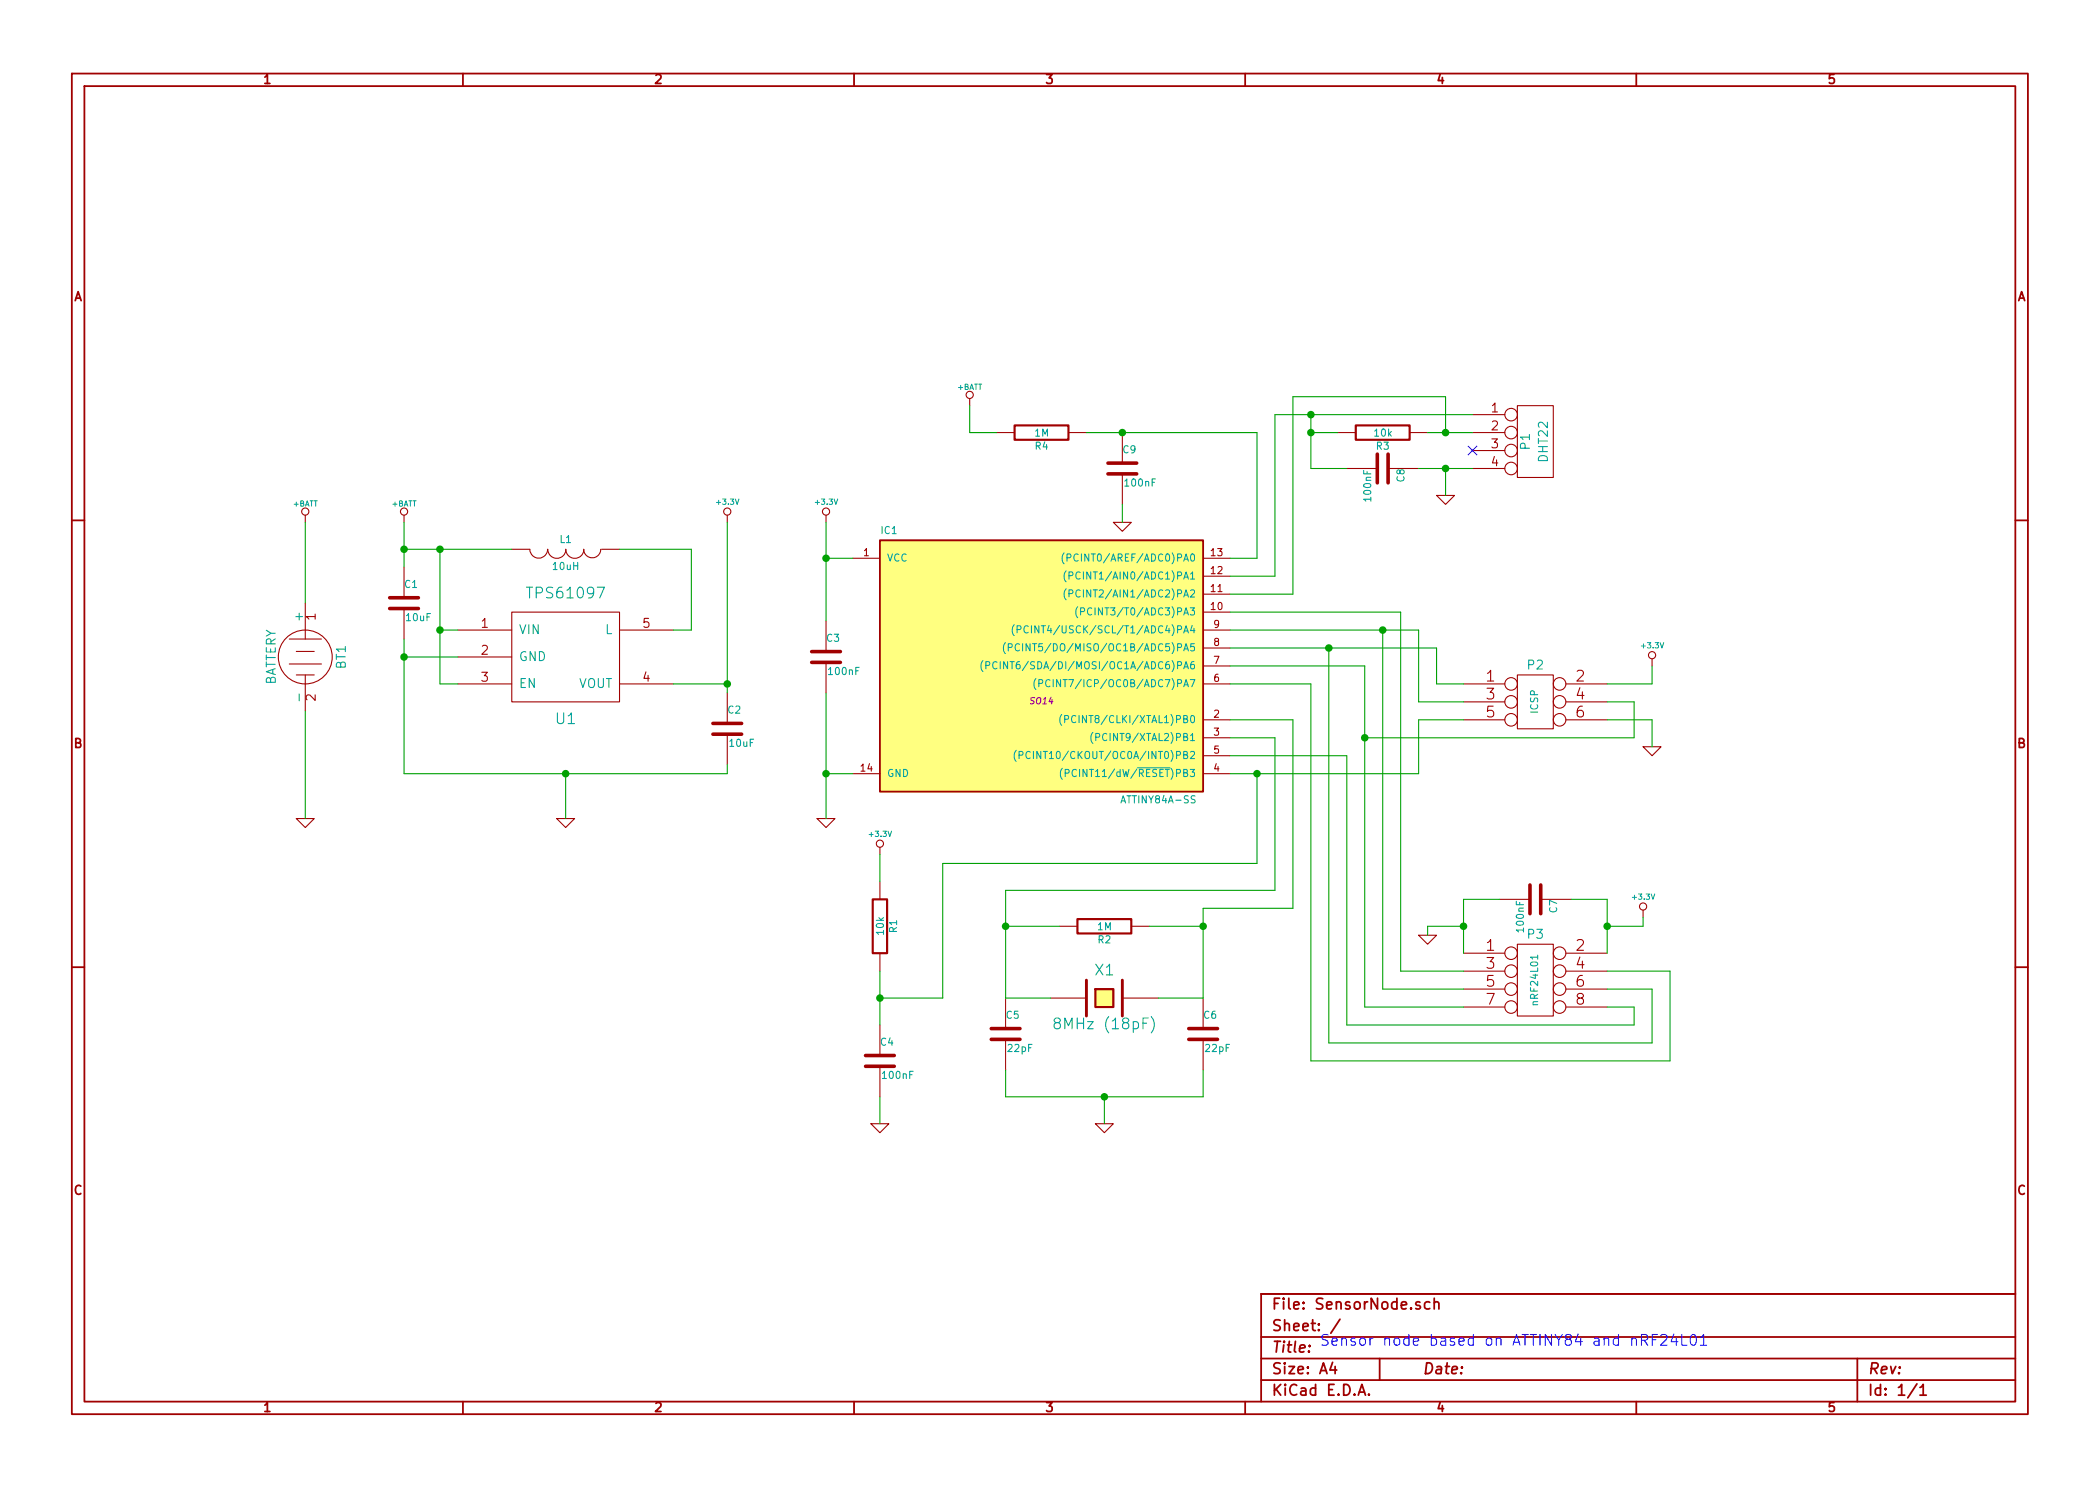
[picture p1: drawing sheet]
EESchema Schematic File Version 2
LIBS:power
LIBS:device
LIBS:transistors
LIBS:conn
LIBS:linear
LIBS:regul
LIBS:74xx
LIBS:cmos4000
LIBS:adc-dac
LIBS:memory
LIBS:xilinx
LIBS:special
LIBS:microcontrollers
LIBS:dsp
LIBS:microchip
LIBS:analog_switches
LIBS:motorola
LIBS:texas
LIBS:intel
LIBS:audio
LIBS:interface
LIBS:digital-audio
LIBS:philips
LIBS:display
LIBS:cypress
LIBS:siliconi
LIBS:opto
LIBS:atmel
LIBS:contrib
LIBS:valves
LIBS:tps61097
LIBS:SensorNode-cache
EELAYER 24 0
EELAYER END
$Descr A4 11693 8268
encoding utf-8
Sheet 1 1
Title ""
Date ""
Rev ""
Comp ""
Comment1 ""
Comment2 ""
Comment3 ""
Comment4 ""
$EndDescr
Text Notes 7350 7500 0    60   ~ 0
Sensor node based on ATTINY84 and nRF24L01
$Comp
L ATTINY84A-SS IC1
U 1 1
P 5800 3700
F 0 "IC1" H 4950 4450 40  0000 C CNN
F 1 "ATTINY84A-SS" H 6450 2950 40  0000 C CNN
F 2 "SO14" H 5800 3500 35  0000 C CIN
F 3 "" H 5800 3700 60  0000 C CNN
	1    5800 3700
	1    0    0    -1  
$EndComp
$Comp
L C C3
U 1 1
P 4600 3650
F 0 "C3" H 4600 3750 40  0000 L CNN
F 1 "100nF" H 4606 3565 40  0000 L CNN
F 2 "" H 4638 3500 30  0000 C CNN
F 3 "" H 4600 3650 60  0000 C CNN
	1    4600 3650
	1    0    0    -1  
$EndComp
$Comp
L C C5
U 1 1
P 5600 5750
F 0 "C5" H 5600 5850 40  0000 L CNN
F 1 "22pF" H 5606 5665 40  0000 L CNN
F 2 "" H 5638 5600 30  0000 C CNN
F 3 "" H 5600 5750 60  0000 C CNN
	1    5600 5750
	1    0    0    -1  
$EndComp
$Comp
L C C6
U 1 1
P 6700 5750
F 0 "C6" H 6700 5850 40  0000 L CNN
F 1 "22pF" H 6706 5665 40  0000 L CNN
F 2 "" H 6738 5600 30  0000 C CNN
F 3 "" H 6700 5750 60  0000 C CNN
	1    6700 5750
	1    0    0    -1  
$EndComp
$Comp
L R R2
U 1 1
P 6150 5150
F 0 "R2" V 6230 5150 40  0000 C CNN
F 1 "1M" V 6157 5151 40  0000 C CNN
F 2 "" V 6080 5150 30  0000 C CNN
F 3 "" H 6150 5150 30  0000 C CNN
	1    6150 5150
	0    1    1    0   
$EndComp
$Comp
L CRYSTAL X1
U 1 1
P 6150 5550
F 0 "X1" H 6150 5700 60  0000 C CNN
F 1 "8MHz (18pF)" H 6150 5400 60  0000 C CNN
F 2 "" H 6150 5550 60  0000 C CNN
F 3 "" H 6150 5550 60  0000 C CNN
	1    6150 5550
	1    0    0    -1  
$EndComp
$Comp
L GND #PWR11
U 1 1
P 6150 6250
F 0 "#PWR11" H 6150 6250 30  0001 C CNN
F 1 "GND" H 6150 6180 30  0001 C CNN
F 2 "" H 6150 6250 60  0000 C CNN
F 3 "" H 6150 6250 60  0000 C CNN
	1    6150 6250
	1    0    0    -1  
$EndComp
$Comp
L CONN_3X2 P2
U 1 1
P 8550 3950
F 0 "P2" H 8550 4200 50  0000 C CNN
F 1 "ICSP" V 8550 4000 40  0000 C CNN
F 2 "" H 8550 3950 60  0000 C CNN
F 3 "" H 8550 3950 60  0000 C CNN
	1    8550 3950
	1    0    0    -1  
$EndComp
$Comp
L CONN_4X2 P3
U 1 1
P 8550 5450
F 0 "P3" H 8550 5700 50  0000 C CNN
F 1 "nRF24L01" V 8550 5450 40  0000 C CNN
F 2 "" H 8550 5450 60  0000 C CNN
F 3 "" H 8550 5450 60  0000 C CNN
	1    8550 5450
	1    0    0    -1  
$EndComp
$Comp
L INDUCTOR L1
U 1 1
P 3150 3050
F 0 "L1" V 3100 3050 40  0000 C CNN
F 1 "10uH" V 3250 3050 40  0000 C CNN
F 2 "" H 3150 3050 60  0000 C CNN
F 3 "" H 3150 3050 60  0000 C CNN
	1    3150 3050
	0    1    1    0   
$EndComp
$Comp
L C C1
U 1 1
P 2250 3350
F 0 "C1" H 2250 3450 40  0000 L CNN
F 1 "10uF" H 2256 3265 40  0000 L CNN
F 2 "" H 2288 3200 30  0000 C CNN
F 3 "" H 2250 3350 60  0000 C CNN
	1    2250 3350
	1    0    0    -1  
$EndComp
$Comp
L C C2
U 1 1
P 4050 4050
F 0 "C2" H 4050 4150 40  0000 L CNN
F 1 "10uF" H 4056 3965 40  0000 L CNN
F 2 "" H 4088 3900 30  0000 C CNN
F 3 "" H 4050 4050 60  0000 C CNN
	1    4050 4050
	1    0    0    -1  
$EndComp
$Comp
L C C7
U 1 1
P 8550 5000
F 0 "C7" H 8550 5100 40  0000 L CNN
F 1 "100nF" H 8556 4915 40  0000 L CNN
F 2 "" H 8588 4850 30  0000 C CNN
F 3 "" H 8550 5000 60  0000 C CNN
	1    8550 5000
	0    1    1    0   
$EndComp
$Comp
L +3.3V #PWR6
U 1 1
P 4600 2900
F 0 "#PWR6" H 4600 2860 30  0001 C CNN
F 1 "+3.3V" H 4600 3010 30  0000 C CNN
F 2 "" H 4600 2900 60  0000 C CNN
F 3 "" H 4600 2900 60  0000 C CNN
	1    4600 2900
	1    0    0    -1  
$EndComp
$Comp
L GND #PWR7
U 1 1
P 4600 4550
F 0 "#PWR7" H 4600 4550 30  0001 C CNN
F 1 "GND" H 4600 4480 30  0001 C CNN
F 2 "" H 4600 4550 60  0000 C CNN
F 3 "" H 4600 4550 60  0000 C CNN
	1    4600 4550
	1    0    0    -1  
$EndComp
$Comp
L BATTERY BT1
U 1 1
P 1700 3650
F 0 "BT1" H 1700 3850 50  0000 C CNN
F 1 "BATTERY" H 1700 3460 50  0000 C CNN
F 2 "" H 1700 3650 60  0000 C CNN
F 3 "" H 1700 3650 60  0000 C CNN
	1    1700 3650
	0    1    1    0   
$EndComp
$Comp
L +BATT #PWR1
U 1 1
P 1700 2900
F 0 "#PWR1" H 1700 2850 20  0001 C CNN
F 1 "+BATT" H 1700 3000 30  0000 C CNN
F 2 "" H 1700 2900 60  0000 C CNN
F 3 "" H 1700 2900 60  0000 C CNN
	1    1700 2900
	1    0    0    -1  
$EndComp
$Comp
L GND #PWR2
U 1 1
P 1700 4550
F 0 "#PWR2" H 1700 4550 30  0001 C CNN
F 1 "GND" H 1700 4480 30  0001 C CNN
F 2 "" H 1700 4550 60  0000 C CNN
F 3 "" H 1700 4550 60  0000 C CNN
	1    1700 4550
	1    0    0    -1  
$EndComp
$Comp
L GND #PWR14
U 1 1
P 8050 2750
F 0 "#PWR14" H 8050 2750 30  0001 C CNN
F 1 "GND" H 8050 2680 30  0001 C CNN
F 2 "" H 8050 2750 60  0000 C CNN
F 3 "" H 8050 2750 60  0000 C CNN
	1    8050 2750
	1    0    0    -1  
$EndComp
$Comp
L +BATT #PWR10
U 1 1
P 5400 2250
F 0 "#PWR10" H 5400 2200 20  0001 C CNN
F 1 "+BATT" H 5400 2350 30  0000 C CNN
F 2 "" H 5400 2250 60  0000 C CNN
F 3 "" H 5400 2250 60  0000 C CNN
	1    5400 2250
	1    0    0    -1  
$EndComp
$Comp
L +3.3V #PWR15
U 1 1
P 9150 5100
F 0 "#PWR15" H 9150 5060 30  0001 C CNN
F 1 "+3.3V" H 9150 5210 30  0000 C CNN
F 2 "" H 9150 5100 60  0000 C CNN
F 3 "" H 9150 5100 60  0000 C CNN
	1    9150 5100
	1    0    0    -1  
$EndComp
$Comp
L GND #PWR13
U 1 1
P 7950 5200
F 0 "#PWR13" H 7950 5200 30  0001 C CNN
F 1 "GND" H 7950 5130 30  0001 C CNN
F 2 "" H 7950 5200 60  0000 C CNN
F 3 "" H 7950 5200 60  0000 C CNN
	1    7950 5200
	1    0    0    -1  
$EndComp
Wire Wire Line
	5600 5950 5600 6100
Wire Wire Line
	5600 6100 6700 6100
Wire Wire Line
	6700 6100 6700 5950
Wire Wire Line
	6150 6250 6150 6100
Connection ~ 6150 6100
Wire Wire Line
	5600 5550 5850 5550
Wire Wire Line
	6700 5550 6450 5550
Wire Wire Line
	6850 4100 7100 4100
Wire Wire Line
	7100 4100 7100 4950
Wire Wire Line
	7100 4950 5600 4950
Wire Wire Line
	5600 4950 5600 5550
Wire Wire Line
	6850 4000 7200 4000
Wire Wire Line
	7200 4000 7200 5050
Wire Wire Line
	7200 5050 6700 5050
Wire Wire Line
	6700 5050 6700 5550
Wire Wire Line
	6400 5150 6700 5150
Connection ~ 6700 5150
Wire Wire Line
	5900 5150 5600 5150
Connection ~ 5600 5150
Wire Wire Line
	4600 3850 4600 4550
Wire Wire Line
	4750 4300 4600 4300
Connection ~ 4600 4300
Wire Wire Line
	4750 3100 4600 3100
Wire Wire Line
	4600 2900 4600 3450
Connection ~ 4600 3100
Wire Wire Line
	1700 3350 1700 2900
Wire Wire Line
	1700 3950 1700 4550
Wire Wire Line
	7000 3100 6850 3100
Wire Wire Line
	7000 2400 7000 3100
Wire Wire Line
	8750 5000 8950 5000
Wire Wire Line
	8950 5000 8950 5300
Wire Wire Line
	8350 5000 8150 5000
Wire Wire Line
	8150 5000 8150 5300
$Comp
L C C4
U 1 1
P 4900 5900
F 0 "C4" H 4900 6000 40  0000 L CNN
F 1 "100nF" H 4906 5815 40  0000 L CNN
F 2 "" H 4938 5750 30  0000 C CNN
F 3 "" H 4900 5900 60  0000 C CNN
	1    4900 5900
	1    0    0    -1  
$EndComp
$Comp
L R R1
U 1 1
P 4900 5150
F 0 "R1" V 4980 5150 40  0000 C CNN
F 1 "10k" V 4907 5151 40  0000 C CNN
F 2 "" V 4830 5150 30  0000 C CNN
F 3 "" H 4900 5150 30  0000 C CNN
	1    4900 5150
	1    0    0    -1  
$EndComp
Wire Wire Line
	4900 5400 4900 5700
Wire Wire Line
	4900 5550 5250 5550
Connection ~ 4900 5550
$Comp
L +3.3V #PWR8
U 1 1
P 4900 4750
F 0 "#PWR8" H 4900 4710 30  0001 C CNN
F 1 "+3.3V" H 4900 4860 30  0000 C CNN
F 2 "" H 4900 4750 60  0000 C CNN
F 3 "" H 4900 4750 60  0000 C CNN
	1    4900 4750
	1    0    0    -1  
$EndComp
$Comp
L GND #PWR9
U 1 1
P 4900 6250
F 0 "#PWR9" H 4900 6250 30  0001 C CNN
F 1 "GND" H 4900 6180 30  0001 C CNN
F 2 "" H 4900 6250 60  0000 C CNN
F 3 "" H 4900 6250 60  0000 C CNN
	1    4900 6250
	1    0    0    -1  
$EndComp
Wire Wire Line
	4900 6250 4900 6100
Wire Wire Line
	4900 4900 4900 4750
$Comp
L +3.3V #PWR16
U 1 1
P 9200 3700
F 0 "#PWR16" H 9200 3660 30  0001 C CNN
F 1 "+3.3V" H 9200 3810 30  0000 C CNN
F 2 "" H 9200 3700 60  0000 C CNN
F 3 "" H 9200 3700 60  0000 C CNN
	1    9200 3700
	1    0    0    -1  
$EndComp
$Comp
L TPS61097 U1
U 1 1
P 3150 3650
F 0 "U1" H 3150 3300 60  0000 C CNN
F 1 "TPS61097" H 3150 4000 60  0000 C CNN
F 2 "" H 3150 3550 60  0000 C CNN
F 3 "" H 3150 3550 60  0000 C CNN
	1    3150 3650
	1    0    0    -1  
$EndComp
Wire Wire Line
	3750 3500 3850 3500
Wire Wire Line
	2550 3500 2450 3500
Wire Wire Line
	2250 3650 2550 3650
$Comp
L +BATT #PWR3
U 1 1
P 2250 2900
F 0 "#PWR3" H 2250 2850 20  0001 C CNN
F 1 "+BATT" H 2250 3000 30  0000 C CNN
F 2 "" H 2250 2900 60  0000 C CNN
F 3 "" H 2250 2900 60  0000 C CNN
	1    2250 2900
	1    0    0    -1  
$EndComp
Wire Wire Line
	2450 3800 2550 3800
Connection ~ 2450 3500
Wire Wire Line
	3750 3800 4050 3800
$Comp
L +3.3V #PWR5
U 1 1
P 4050 2900
F 0 "#PWR5" H 4050 2860 30  0001 C CNN
F 1 "+3.3V" H 4050 3010 30  0000 C CNN
F 2 "" H 4050 2900 60  0000 C CNN
F 3 "" H 4050 2900 60  0000 C CNN
	1    4050 2900
	1    0    0    -1  
$EndComp
$Comp
L GND #PWR4
U 1 1
P 3150 4550
F 0 "#PWR4" H 3150 4550 30  0001 C CNN
F 1 "GND" H 3150 4480 30  0001 C CNN
F 2 "" H 3150 4550 60  0000 C CNN
F 3 "" H 3150 4550 60  0000 C CNN
	1    3150 4550
	1    0    0    -1  
$EndComp
Wire Wire Line
	2250 4300 4050 4300
Wire Wire Line
	3150 4300 3150 4550
Connection ~ 3150 4300
Wire Wire Line
	4050 2900 4050 3850
Wire Wire Line
	4050 4300 4050 4250
Wire Wire Line
	2250 3550 2250 4300
Connection ~ 2250 3650
Wire Wire Line
	2450 3050 2450 3800
Wire Wire Line
	2250 3050 2850 3050
Wire Wire Line
	3450 3050 3850 3050
Wire Wire Line
	3850 3050 3850 3500
Connection ~ 4050 3800
Wire Wire Line
	2250 2900 2250 3150
Connection ~ 2250 3050
Connection ~ 2450 3050
Wire Wire Line
	6850 4300 7900 4300
Wire Wire Line
	7000 4300 7000 4800
Wire Wire Line
	7000 4800 5250 4800
Wire Wire Line
	5250 4800 5250 5550
Wire Wire Line
	6850 3200 7100 3200
Wire Wire Line
	7100 3200 7100 2300
Wire Wire Line
	6850 3500 7900 3500
Wire Wire Line
	6850 3600 8000 3600
Wire Wire Line
	6850 3700 7600 3700
Wire Wire Line
	6850 4200 7500 4200
Wire Wire Line
	7500 4200 7500 5700
Wire Wire Line
	9100 5700 9100 5600
Wire Wire Line
	9100 5600 8950 5600
Wire Wire Line
	9200 5800 9200 5500
Wire Wire Line
	9200 5500 8950 5500
Wire Wire Line
	6850 3800 7300 3800
Wire Wire Line
	7300 3800 7300 5900
Wire Wire Line
	9300 5900 9300 5400
Wire Wire Line
	9300 5400 8950 5400
Wire Wire Line
	7600 3700 7600 5600
Wire Wire Line
	7700 3500 7700 5500
Wire Wire Line
	6850 3400 7800 3400
Wire Wire Line
	7800 3400 7800 5400
Wire Wire Line
	9150 5100 9150 5150
Wire Wire Line
	9150 5150 8950 5150
Connection ~ 8950 5150
Wire Wire Line
	8150 5150 7950 5150
Wire Wire Line
	7950 5150 7950 5200
Connection ~ 8150 5150
Wire Wire Line
	7900 4300 7900 4000
Connection ~ 7000 4300
Wire Wire Line
	9100 3900 9100 4100
Connection ~ 7600 4100
Wire Wire Line
	9100 3900 8950 3900
Wire Wire Line
	8950 3800 9200 3800
Wire Wire Line
	9200 3800 9200 3700
$Comp
L GND #PWR17
U 1 1
P 9200 4150
F 0 "#PWR17" H 9200 4150 30  0001 C CNN
F 1 "GND" H 9200 4080 30  0001 C CNN
F 2 "" H 9200 4150 60  0000 C CNN
F 3 "" H 9200 4150 60  0000 C CNN
	1    9200 4150
	1    0    0    -1  
$EndComp
Wire Wire Line
	8950 4000 9200 4000
Wire Wire Line
	9200 4000 9200 4150
Wire Wire Line
	8000 3600 8000 3800
Wire Wire Line
	7900 3500 7900 3900
Connection ~ 7700 3500
Wire Wire Line
	7800 5400 8150 5400
Wire Wire Line
	7700 5500 8150 5500
Wire Wire Line
	7600 5600 8150 5600
Wire Wire Line
	7500 5700 9100 5700
Wire Wire Line
	7400 5800 9200 5800
Wire Wire Line
	7300 5900 9300 5900
Wire Wire Line
	7900 4000 8150 4000
Wire Wire Line
	7900 3900 8150 3900
Wire Wire Line
	8000 3800 8150 3800
Wire Wire Line
	9100 4100 7600 4100
$Comp
L CONN_4 P1
U 1 1
P 8550 2450
F 0 "P1" V 8500 2450 50  0000 C CNN
F 1 "DHT22" V 8600 2450 50  0000 C CNN
F 2 "" H 8550 2450 60  0000 C CNN
F 3 "" H 8550 2450 60  0000 C CNN
	1    8550 2450
	1    0    0    -1  
$EndComp
$Comp
L R R3
U 1 1
P 7700 2400
F 0 "R3" V 7780 2400 40  0000 C CNN
F 1 "10k" V 7707 2401 40  0000 C CNN
F 2 "" V 7630 2400 30  0000 C CNN
F 3 "" H 7700 2400 30  0000 C CNN
	1    7700 2400
	0    1    1    0   
$EndComp
$Comp
L C C8
U 1 1
P 7700 2600
F 0 "C8" H 7700 2700 40  0000 L CNN
F 1 "100nF" H 7706 2515 40  0000 L CNN
F 2 "" H 7738 2450 30  0000 C CNN
F 3 "" H 7700 2600 60  0000 C CNN
	1    7700 2600
	0    1    1    0   
$EndComp
Wire Wire Line
	7300 2300 7300 2600
Wire Wire Line
	7200 3300 7200 2200
Wire Wire Line
	7200 2200 8050 2200
Wire Wire Line
	8050 2200 8050 2400
NoConn ~ 8200 2500
Connection ~ 7300 2400
Wire Wire Line
	7100 2300 8200 2300
Connection ~ 7300 2300
Wire Wire Line
	7300 2400 7450 2400
Wire Wire Line
	7300 2600 7500 2600
Wire Wire Line
	7950 2400 8200 2400
Connection ~ 8050 2400
Wire Wire Line
	7900 2600 8200 2600
Wire Wire Line
	8050 2750 8050 2600
Connection ~ 8050 2600
Wire Wire Line
	7400 5800 7400 3600
Connection ~ 7400 3600
$Comp
L R R4
U 1 1
P 5800 2400
F 0 "R4" V 5880 2400 40  0000 C CNN
F 1 "1M" V 5807 2401 40  0000 C CNN
F 2 "" V 5730 2400 30  0000 C CNN
F 3 "" H 5800 2400 30  0000 C CNN
	1    5800 2400
	0    1    1    0   
$EndComp
$Comp
L C C9
U 1 1
P 6250 2600
F 0 "C9" H 6250 2700 40  0000 L CNN
F 1 "100nF" H 6256 2515 40  0000 L CNN
F 2 "" H 6288 2450 30  0000 C CNN
F 3 "" H 6250 2600 60  0000 C CNN
	1    6250 2600
	1    0    0    -1  
$EndComp
$Comp
L GND #PWR12
U 1 1
P 6250 2900
F 0 "#PWR12" H 6250 2900 30  0001 C CNN
F 1 "GND" H 6250 2830 30  0001 C CNN
F 2 "" H 6250 2900 60  0000 C CNN
F 3 "" H 6250 2900 60  0000 C CNN
	1    6250 2900
	1    0    0    -1  
$EndComp
Wire Wire Line
	6050 2400 7000 2400
Connection ~ 6250 2400
Wire Wire Line
	6250 2900 6250 2800
Wire Wire Line
	5550 2400 5400 2400
Wire Wire Line
	5400 2400 5400 2250
Wire Wire Line
	7200 3300 6850 3300
$EndSCHEMATC
